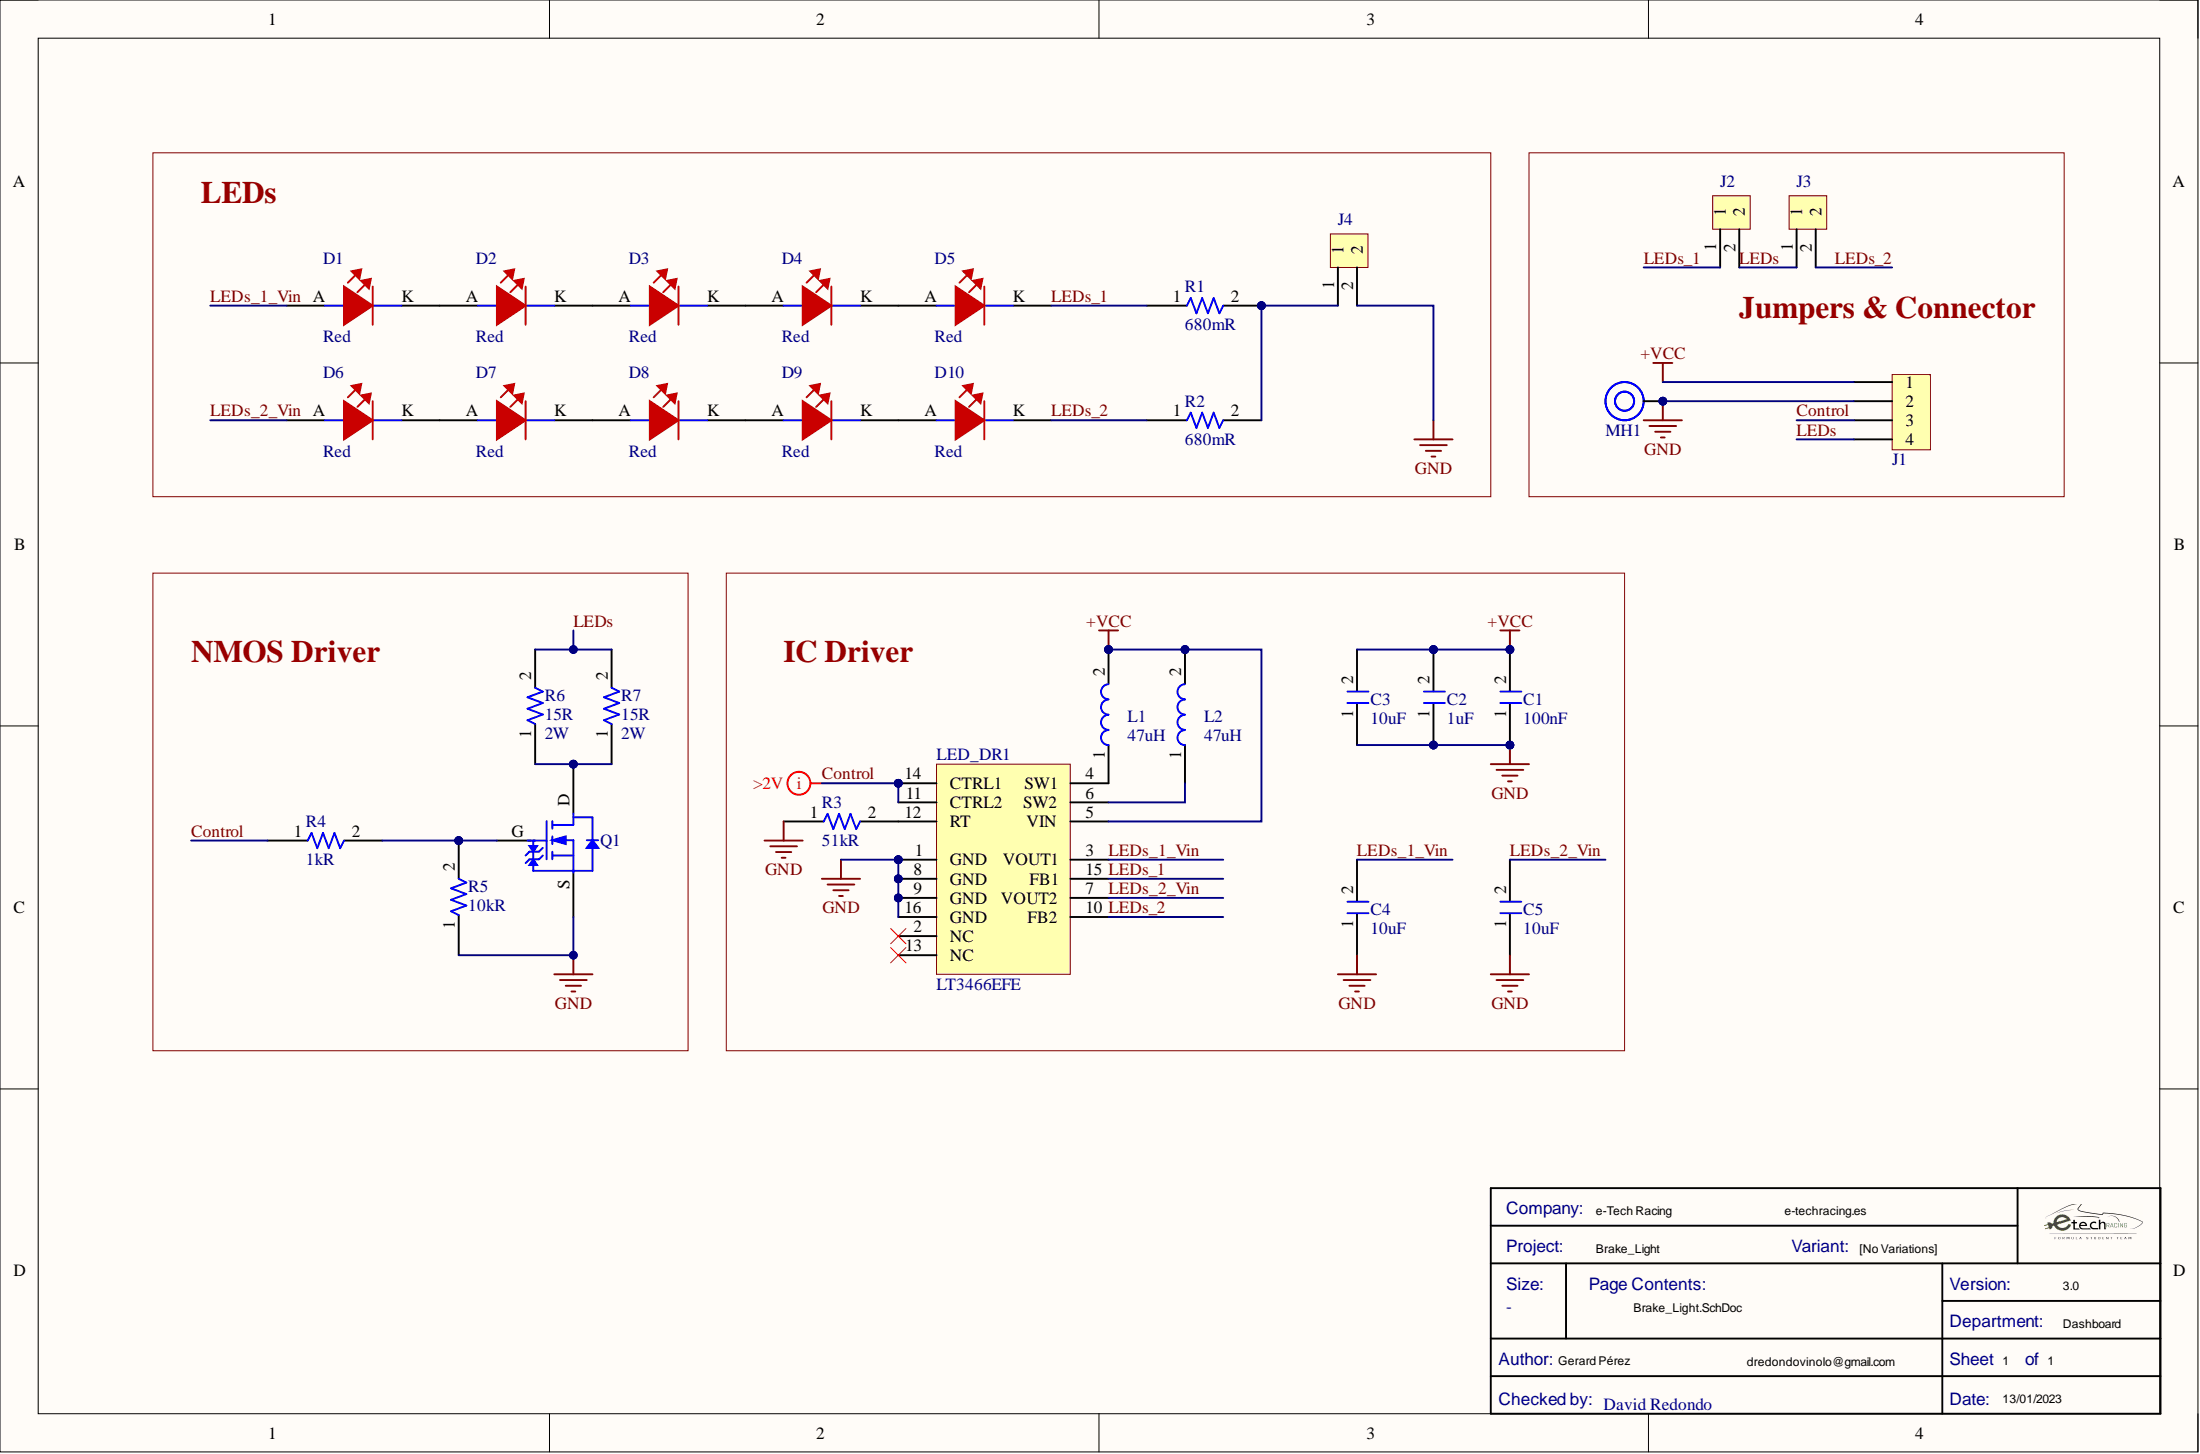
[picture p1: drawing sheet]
# Altium project Brake_Light.PrjPcb
Company: e-Tech Racing; Department: Dashboard; DesignedByURL: e-techracing.es; DesignerMail: dredondovinolo@gmail.com; DesignerName: Gerard Pérez; Project: Brake_Light; ReviewerName: David Redondo; Version: 3.0
1 sheet, 32 parts. Net scope: global (net labels, ports and power ports of the same name join across sheets).
Board file: Brake_Light.PcbDoc

## Sheet Brake_Light.SchDoc
size A4; SheetNumber: 1; SheetTotal: 1

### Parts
*?  Checked by:: David Redondo  (hidden comment: Title Block_template)  (graphical)
C1  Capacitance: 100nF  [C0805FNPC-R]  (hidden comment: 885012207098)
C2  Capacitance: 1uF  [C0805FNPC-R]  (hidden comment: 885012207103)
C3  Capacitance: 10uF  [C10u-50V-1210FNPMLCC-X7R]  (hidden comment: GRJ32ER71H106KE11L)
C4  Capacitance: 10uF  [C10u-50V-1210FNPMLCC-X7R]  (hidden comment: GRJ32ER71H106KE11L)
C5  Capacitance: 10uF  [C10u-50V-1210FNPMLCC-X7R]  (hidden comment: GRJ32ER71H106KE11L)
D1  Color: Red  [LED_3535_WE]  (hidden comment: 150353RS74500)
D2  Color: Red  [LED_3535_WE]  (hidden comment: 150353RS74500)
D3  Color: Red  [LED_3535_WE]  (hidden comment: 150353RS74500)
D4  Color: Red  [LED_3535_WE]  (hidden comment: 150353RS74500)
D5  Color: Red  [LED_3535_WE]  (hidden comment: 150353RS74500)
D6  Color: Red  [LED_3535_WE]  (hidden comment: 150353RS74500)
D7  Color: Red  [LED_3535_WE]  (hidden comment: 150353RS74500)
D8  Color: Red  [LED_3535_WE]  (hidden comment: 150353RS74500)
D9  Color: Red  [LED_3535_WE]  (hidden comment: 150353RS74500)
D10  Color: Red  [LED_3535_WE]  (hidden comment: 150353RS74500)
J1  1053131204  [J_NanoFit_1x4]  (value not drawn)
J2  61300211121  [J_Pinheader_1x2]  (value not drawn)
J3  61300211121  [J_Pinheader_1x2]  (value not drawn)
J4  61300211121  [J_Pinheader_1x2]  (value not drawn)
L1  Inductance: 47uH  [L_47u-490mA_CF]  (hidden comment: CDC5D23BNP-470KC)
L2  Inductance: 47uH  [L_47u-490mA_CF]  (hidden comment: CDC5D23BNP-470KC)
LED_DR1  Supplier Part Number 1: LT3466EFE  [LED_Driver_300mA_2Outputs]  (hidden comment: LT3466)
MH1  Mounting_Hole_M3  [Mounting_Hole_M3]  (value not drawn)
Q1  SQ2318BES-T1_GE3  [TRT-NCH-D2PAK]  (value not drawn)
R1  Resistance: 680mR  [R1206FTK-W]  (hidden comment: R68m-1206FTK)
R2  Resistance: 680mR  [R1206FTK-W]  (hidden comment: R68m-1206FTK)
R3  Resistance: 51kR  [R1206FTK-W]  (hidden comment: CRCW120610K0FKEA)
R4  Resistance: 1kR  [R0805FTK]  (hidden comment: CR0805-JW-102ELF)
R5  Resistance: 10kR  [R0805FTK]  (hidden comment: CR0805-JW-103ELF)
R6  value 15R  Max Power Dissipation: 2W  [R2512FTK]  (hidden comment: 352115RFT)
R7  value 15R  Max Power Dissipation: 2W  [R2512FTK]  (hidden comment: 352115RFT)

### Blocks framed on the sheet
LEDs: D1-D10 J4 R1 R2
Jumpers & Connector: J1-J3 MH1
NMOS Driver: Q1 R4-R7
IC Driver: C1-C5 L1 L2 LED_DR1 R3

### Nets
+VCC: C1.2 C2.2 C3.2 J1.1 L1.2 L2.2 LED_DR1.5(VIN)
GND: C1.1 C2.1 C3.1 C4.1 C5.1 J1.2 J4.2 LED_DR1.1(GND) LED_DR1.8(GND) LED_DR1.9(GND) LED_DR1.16(GND) MH1.1 Q1.S R3.1 R5.1
Control: J1.3 LED_DR1.11(CTRL2) LED_DR1.14(CTRL1) R4.1
LEDs: J1.4 J2.2 J3.1 R6.2 R7.2
LEDs_1: D5.K J2.1 LED_DR1.15(FB1) R1.1
LEDs_1_Vin: C4.2 D1.A LED_DR1.3(VOUT1)
LEDs_2: D10.K J3.2 LED_DR1.10(FB2) R2.1
LEDs_2_Vin: C5.2 D6.A LED_DR1.7(VOUT2)
NetD1_K: D1.K D2.A
NetD2_K: D2.K D3.A
NetD3_K: D3.K D4.A
NetD4_K: D4.K D5.A
NetD6_K: D6.K D7.A
NetD7_K: D7.K D8.A
NetD8_K: D8.K D9.A
NetD9_K: D9.K D10.A
NetJ4_1: J4.1 R1.2 R2.2
NetL1_1: L1.1 LED_DR1.4(SW1)
NetL2_1: L2.1 LED_DR1.6(SW2)
NetLED_DR1_12: LED_DR1.12(RT) R3.2
NetQ1_D: Q1.D R6.1 R7.1
NetQ1_G: Q1.G R4.2 R5.2

Not connected (* = marked no-connect by the designer): LED_DR1 2(NC)* 13(NC)*

### Layout directives
mark named >2V: Control
